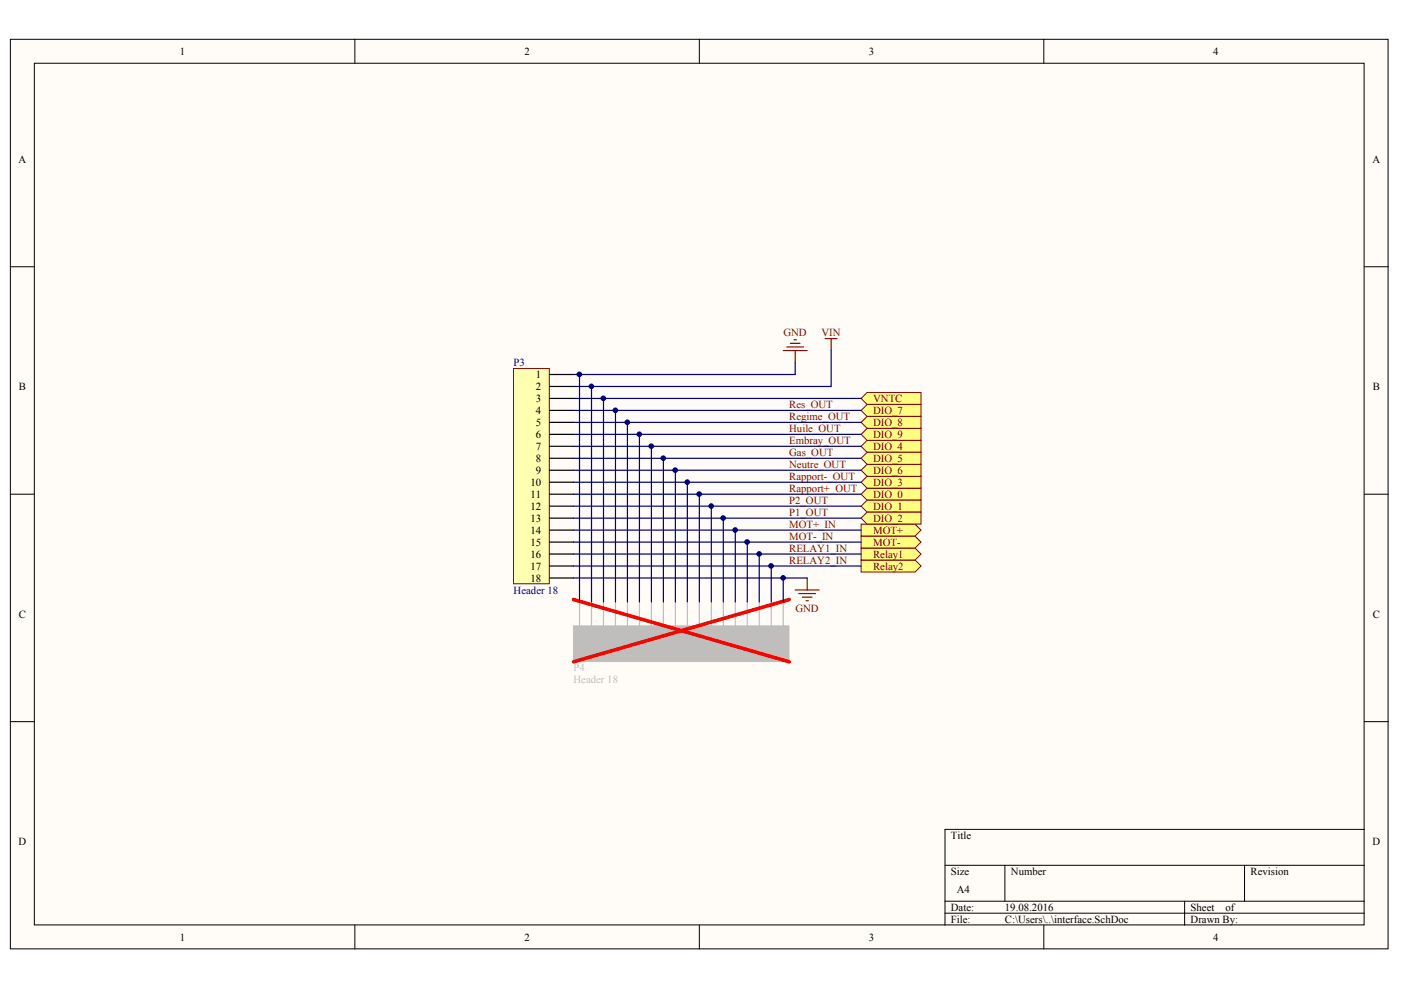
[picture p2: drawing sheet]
<svg xmlns="http://www.w3.org/2000/svg" width="297mm" height="210mm" viewBox="0 0 297 210" stroke-linecap="round" stroke-linejoin="round" font-family="sans-serif">
<g fill="#fffcf8" stroke="#000" stroke-width=".21">
<path d="M2.2 8.3h292.1v192.9h-292.1z"/>
<path d="M7.3 13.4h281.9v182.7h-281.9z"/>
</g>
<g fill="none" stroke="#000" stroke-width=".21">
<path d="M75.2 8.3v5.1M148.3 8.3v5.1M221.3 8.3v5.1M2.2 56.6h5.1M289.3 56.6h5.1M2.2 104.8h5.1M289.3 104.8h5.1M2.2 153h5.1M289.3 153h5.1M289.3 175.9h-88.9v20.3M75.2 196.2v5M148.3 196.2v5"/>
<path d="M200.4 183.5h88.9M200.4 191.1h88.9M200.4 193.6h88.9M213.1 183.5v7.6M221.3 196.2v5M251.2 191.1v5.1M263.9 183.5v7.6"/>
</g>
<path d="M166.1 74.3h5M166.8 73.6h3.6M167.6 72.8h2M168.3 72h.6M168.6 74.3v2.6M174.9 71.8h2.6M176.2 71.8v2.5" fill="none" stroke="#800000" stroke-width=".25"/>
<g fill="#ffff80" stroke="#800000" stroke-width=".21">
<path d="M182.6 84.5l1.2-1.3h11.5v2.5h-11.5z" fill-rule="evenodd"/>
<path d="M182.6 118.7h11.4l1.3 1.3-1.3 1.3h-11.4z" fill-rule="evenodd"/>
<path d="M182.6 116.2h11.4l1.3 1.3-1.3 1.2h-11.4z" fill-rule="evenodd"/>
<path d="M182.6 113.7h11.4l1.3 1.2-1.3 1.3h-11.4z" fill-rule="evenodd"/>
<path d="M182.6 111.1h11.4l1.3 1.3-1.3 1.3h-11.4z" fill-rule="evenodd"/>
</g>
<path d="M108.9 78.1h7.6v45.7h-7.6z" fill="#ffffb0" stroke="#800000" stroke-width=".21"/>
<g fill="none" stroke="#000" stroke-width=".25">
<path d="M116.5 79.4h5.1M116.5 81.9h5.1M116.5 84.5h5.1M116.5 87h5.1M116.5 89.6h5.1M116.5 92.1h5.1M116.5 94.6h5.1M116.5 97.2h5.1M116.5 99.7h5.1M116.5 102.2h5.1M116.5 104.8h5.1M116.5 107.3h5.1"/>
<path d="M116.5 109.9h5.1M116.5 112.4h5.1M116.5 114.9h5.1M116.5 117.5h5.1M116.5 120h5.1M116.5 122.5h5.1"/>
</g>
<g fill="#ffff80" stroke="#800000" stroke-width=".21">
<path d="M182.6 104.8l1.2-1.3h11.5v2.6h-11.5z" fill-rule="evenodd"/>
<path d="M182.6 107.3l1.2-1.2h11.5v2.5h-11.5z" fill-rule="evenodd"/>
<path d="M182.6 109.9l1.2-1.3h11.5v2.5h-11.5z" fill-rule="evenodd"/>
<path d="M182.6 102.2l1.2-1.2h11.5v2.5h-11.5z" fill-rule="evenodd"/>
<path d="M182.6 99.7l1.2-1.3h11.5v2.6h-11.5z" fill-rule="evenodd"/>
<path d="M182.6 94.6l1.2-1.2h11.5v2.5h-11.5z" fill-rule="evenodd"/>
<path d="M182.6 97.2l1.2-1.3h11.5v2.5h-11.5z" fill-rule="evenodd"/>
<path d="M182.6 87l1.2-1.3h11.5v2.6h-11.5z" fill-rule="evenodd"/>
<path d="M182.6 89.6l1.2-1.3h11.5v2.5h-11.5z" fill-rule="evenodd"/>
<path d="M182.6 92.1l1.2-1.3h11.5v2.6h-11.5z" fill-rule="evenodd"/>
</g>
<g fill="none" stroke="#000080" stroke-width=".25">
<path d="M122.9 79.4v48.2M168.6 76.9v2.5h-47M176.2 74.3v7.6h-54.6M121.6 84.5h61M121.6 99.7h61M121.6 94.6h61M121.6 97.2h61M121.6 87h61M121.6 89.6h61M121.6 92.1h61M125.4 81.9v45.7M128 84.5v43.1"/>
<path d="M130.5 87v40.6M133 89.6v38M135.6 92.1v35.5M138.1 94.6v33M140.7 97.2v30.4M143.2 99.7v27.9M121.6 112.4h61M121.6 114.9h61M121.6 117.5h61M121.6 104.8h61M121.6 107.3h61M121.6 109.9h61"/>
<path d="M121.6 102.2h61M145.7 102.2v25.4M148.3 104.8v22.8M150.8 107.3v20.3M153.4 109.9v17.7M155.9 112.4v15.2M158.4 114.9v12.7M161 117.5v10.1M121.6 120h61M121.6 122.5h49.5M163.5 120v7.6M166.1 122.5v5.1"/>
</g>
<path d="M121.6 132.7h45.7v7.6h-45.7z" fill="#bfbebc" stroke="#bfbebc" stroke-width=".21"/>
<g fill="none" stroke="#bfbebc" stroke-width=".25">
<path d="M122.9 127.6v5.1M125.4 127.6v5.1M128 127.6v5.1M130.5 127.6v5.1M133 127.6v5.1M135.6 127.6v5.1M138.1 127.6v5.1M140.7 127.6v5.1M143.2 127.6v5.1M145.7 127.6v5.1M148.3 127.6v5.1M150.8 127.6v5.1"/>
<path d="M153.4 127.6v5.1M155.9 127.6v5.1M158.4 127.6v5.1M161 127.6v5.1M163.5 127.6v5.1M166.1 127.6v5.1"/>
</g>
<path d="M121.6 127.1l45.7 13.2M167.3 127.1l-45.7 13.2" fill="none" stroke="#f00" stroke-width=".76"/>
<g fill="#000080" stroke="#000080" stroke-width=".21">
<circle cx="122.8" cy="79.4" r=".49"/>
<circle cx="125.4" cy="81.9" r=".48"/>
<circle cx="127.9" cy="84.5" r=".49"/>
<circle cx="130.5" cy="87" r=".48"/>
<circle cx="133" cy="89.5" r=".49"/>
<circle cx="135.5" cy="92.1" r=".48"/>
<circle cx="138.1" cy="94.6" r=".49"/>
<circle cx="140.6" cy="97.1" r=".48"/>
<circle cx="143.2" cy="99.7" r=".49"/>
<circle cx="145.7" cy="102.2" r=".48"/>
<circle cx="148.2" cy="104.8" r=".49"/>
<circle cx="150.8" cy="107.3" r=".48"/>
<circle cx="153.3" cy="109.8" r=".49"/>
<circle cx="155.9" cy="112.4" r=".48"/>
<circle cx="158.4" cy="114.9" r=".49"/>
<circle cx="161" cy="117.4" r=".48"/>
<circle cx="163.5" cy="120" r=".49"/>
<circle cx="166" cy="122.5" r=".48"/>
</g>
<path d="M168.6 125.1h5.1M169.4 125.8h3.5M170.1 126.6h2.1M170.9 127.4h.5M171.1 122.5v2.6" fill="none" stroke="#800000" stroke-width=".25"/>
<g font-size="2.3">
<text x="38.1" y="11.7">1</text>
<text x="111.2" y="11.7">2</text>
<text x="184.2" y="11.7">3</text>
<text x="257.2" y="11.7">4</text>
<text x="3.9" y="34.5">A</text>
<text x="291" y="34.5">A</text>
<text x="4" y="82.7">B</text>
<text x="113.6" y="80.2">1</text>
<text x="113.6" y="82.7">2</text>
<text x="291.1" y="82.7">B</text>
<text x="113.6" y="85.3">3</text>
<text x="113.6" y="87.8">4</text>
<text x="113.6" y="90.3">5</text>
<text x="113.6" y="92.9">6</text>
<text x="113.6" y="95.4">7</text>
<text x="113.6" y="97.9">8</text>
<text x="113.6" y="100.5">9</text>
<text x="112.5" y="103">10</text>
<text x="112.5" y="105.6">11</text>
<text x="112.5" y="108.1">12</text>
<text x="112.5" y="110.6">13</text>
<text x="112.5" y="113.2">14</text>
<text x="112.5" y="115.7">15</text>
<text x="112.5" y="118.2">16</text>
<text x="112.5" y="120.8">17</text>
<text x="112.5" y="123.3">18</text>
<text x="4" y="131">C</text>
<text x="291.1" y="131">C</text>
<text x="3.9" y="179.2">D</text>
<text x="201.6" y="177.9">Title</text>
<text x="291" y="179.2">D</text>
<text x="201.6" y="185.5">Size</text>
<text x="214.3" y="185.5">Number</text>
<text x="265.1" y="185.5">Revision</text>
<text x="202.9" y="189.3">A4</text>
<text x="201.6" y="193.1">Date:</text>
<text x="201.6" y="195.7">File:</text>
<text x="213.1" y="193.1">19.08.2016</text>
<text x="213.1" y="195.7">C:\Users\..\interface.SchDoc</text>
<text x="252.4" y="193.1">Sheet</text>
<text x="252.4" y="195.7">Drawn By:</text>
<text x="259.8" y="193.1">of</text>
<text x="38.1" y="199.5">1</text>
<text x="111.2" y="199.5">2</text>
<text x="184.2" y="199.5">3</text>
<text x="257.2" y="199.5">4</text>
</g>
<g font-size="2.3" fill="#800000">
<text x="166.1" y="71.3">GND</text>
<text x="174.2" y="71.3">VIN</text>
<text x="167.3" y="89.1">Regime_OUT</text>
<text x="167.3" y="86.5">Res_OUT</text>
<text x="185.1" y="85.3">VNTC</text>
<text x="185.1" y="87.8">DIO_7</text>
<text x="167.3" y="94.1">Embray_OUT</text>
<text x="167.3" y="91.6">Huile_OUT</text>
<text x="185.1" y="95.4">DIO_4</text>
<text x="185.1" y="90.3">DIO_8</text>
<text x="185.1" y="92.9">DIO_9</text>
<text x="167.3" y="101.8">Rapport-_OUT</text>
<text x="167.3" y="99.2">Neutre_OUT</text>
<text x="167.3" y="96.7">Gas_OUT</text>
<text x="185.1" y="100.5">DIO_6</text>
<text x="185.1" y="97.9">DIO_5</text>
<text x="167.3" y="104.3">Rapport+_OUT</text>
<text x="167.3" y="106.8">P2_OUT</text>
<text x="185.1" y="105.6">DIO_0</text>
<text x="185.1" y="103">DIO_3</text>
<text x="167.3" y="109.4">P1_OUT</text>
<text x="167.3" y="111.9">MOT+_IN</text>
<text x="185.1" y="113.2">MOT+</text>
<text x="185.1" y="108.1">DIO_1</text>
<text x="185.1" y="110.6">DIO_2</text>
<text x="167.3" y="114.4">MOT-_IN</text>
<text x="167.3" y="117">RELAY1_IN</text>
<text x="167.3" y="119.5">RELAY2_IN</text>
<text x="185.1" y="118.2">Relay1</text>
<text x="185.1" y="115.7">MOT-</text>
<text x="185.1" y="120.8">Relay2</text>
<text x="168.6" y="129.7">GND</text>
</g>
<g font-size="2.3" fill="#000080">
<text x="108.9" y="77.6">P3</text>
<text x="108.9" y="125.8">Header 18</text>
</g>
<g font-size="2.3" fill="#bfbebc">
<text x="136.3" y="135.6" transform="rotate(-90 136.3 135.6)">6</text>
<text x="138.9" y="135.6" transform="rotate(-90 138.9 135.6)">7</text>
<text x="141.4" y="135.6" transform="rotate(-90 141.4 135.6)">8</text>
<text x="144" y="135.6" transform="rotate(-90 144 135.6)">9</text>
<text x="146.5" y="136.8" transform="rotate(-90 146.5 136.8)">10</text>
<text x="149.1" y="136.8" transform="rotate(-90 149.1 136.8)">11</text>
<text x="151.6" y="136.8" transform="rotate(-90 151.6 136.8)">12</text>
<text x="154.1" y="136.8" transform="rotate(-90 154.1 136.8)">13</text>
<text x="156.7" y="136.8" transform="rotate(-90 156.7 136.8)">14</text>
<text x="121.6" y="142.4">P4</text>
<text x="121.6" y="144.9">Header 18</text>
</g>
</svg>
